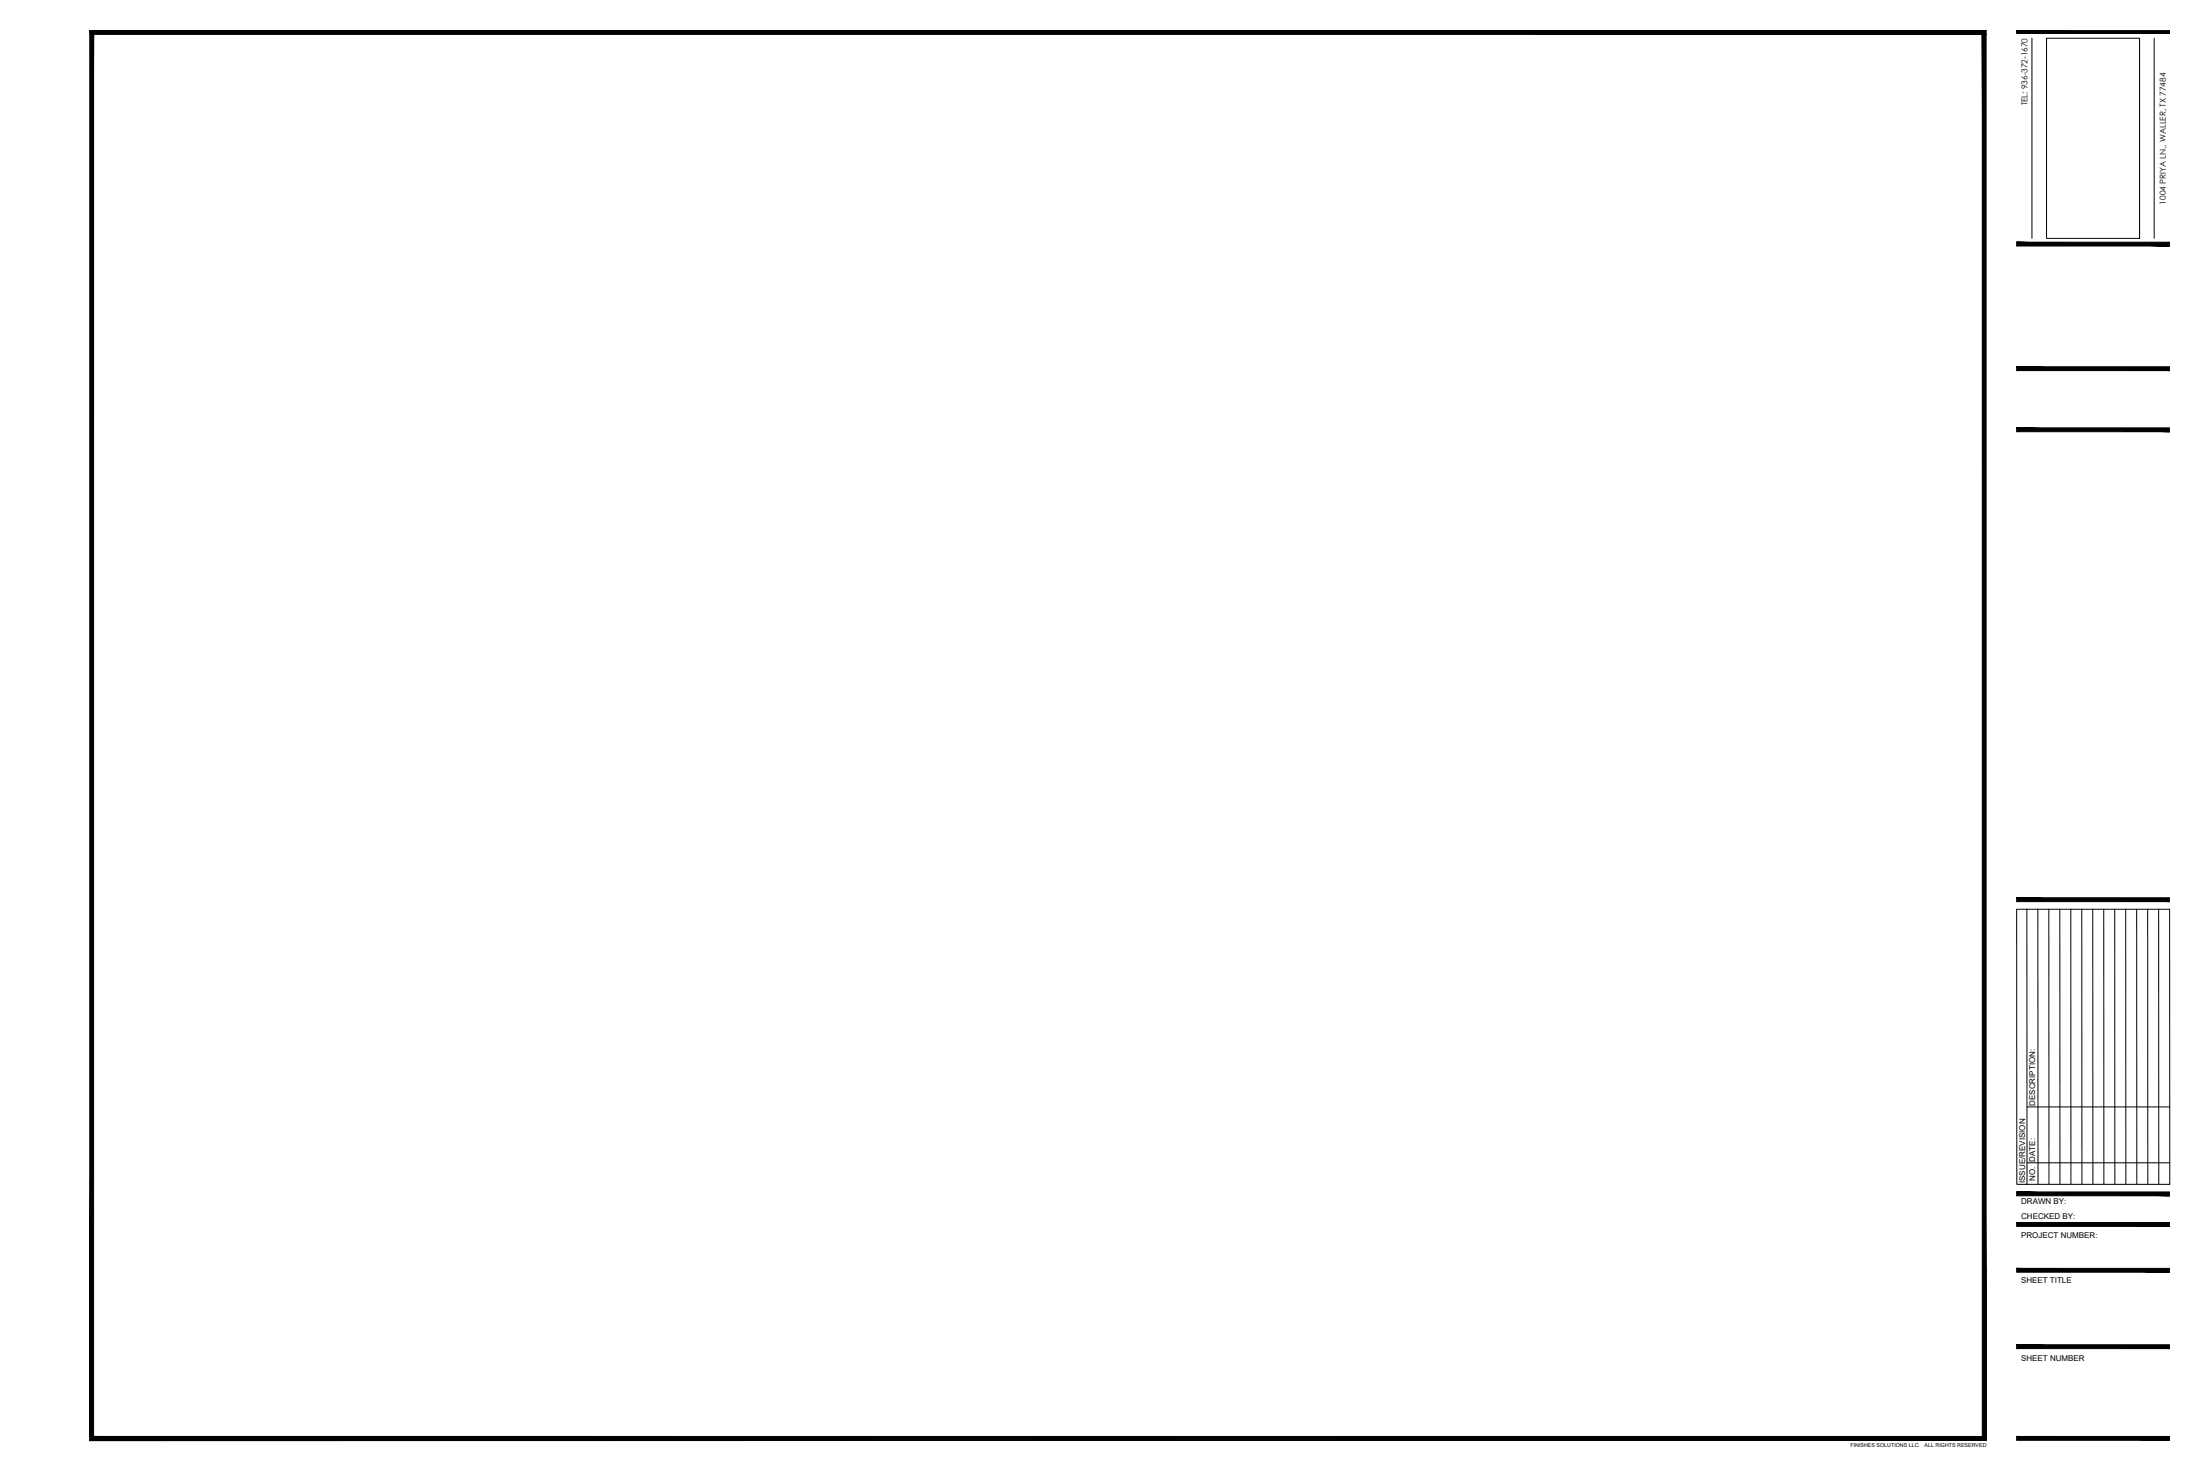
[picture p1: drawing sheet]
<svg xmlns="http://www.w3.org/2000/svg" width="914mm" height="610mm" viewBox="0 0 914 610" stroke-linecap="round" stroke-linejoin="round" font-family="sans-serif">
<!-- layer: G-ANNO-TTLB-BORDER -->
<g fill="#000" stroke="#000" stroke-width=".42">
<path d="M37.3 12.7h788.2zM37.3 596.9h788.2v1.6z"/>
<path d="M37.3 12.7h1.6l-1.6 584.2zM38.9 12.7l-1.6 584.2h1.6z"/>
<path d="M823.9 14.3l1.6 584.2v-584.2zM823.9 14.3l1.6 584.2h-1.6z"/>
<path d="M37.3 12.7l788.2 1.6v-1.6zM37.3 12.7l788.2 1.6h-788.1z"/>
<path d="M838.2 12.7l63.5 1.2v-1.2zM838.2 12.7l63.5 1.2h-63.5z"/>
<path d="M838.2 100.6l63.5 1.6v-1.6zM838.2 100.6l63.5 1.6h-63.5z"/>
<path d="M838.2 152.4l63.5 1.6v-1.6zM838.2 152.4l63.5 1.6h-63.5z"/>
<path d="M838.2 177.8l63.5 1.6v-1.6zM838.2 177.8l63.5 1.6h-63.5z"/>
<path d="M838.2 373.1l63.5 1.6v-1.6zM838.2 373.1l63.5 1.6h-63.5z"/>
<path d="M838.2 495.3l63.5 1.6v-1.6zM838.2 495.3l63.5 1.6h-63.5z"/>
<path d="M838.2 508l63.5 1.6v-1.6zM838.2 508l63.5 1.6h-63.5z"/>
<path d="M838.2 527.1l63.5 1.5v-1.5zM838.2 527.1l63.5 1.5h-63.5z"/>
<path d="M838.2 558.8l63.5 1.6v-1.6zM838.2 558.8l63.5 1.6h-63.5z"/>
<path d="M37.3 596.9v1.6h788.2zM37.3 598.5h788.2z"/>
<path d="M838.2 596.9l63.5 1.6v-1.6zM838.2 596.9l63.5 1.6h-63.5z"/>
</g>
<!-- layer: G-ANNO-TTLB -->
<g fill="none" stroke="#000" stroke-width=".42">
<path d="M842.4 377.8h59.4v114.3h-59.3zM842.4 377.8h-4.2l.1 114.3h4.2M847 377.8l.1 114.3M851.6 377.8v114.3M856.1 377.8l.1 114.3M860.7 377.8l.1 114.3M865.3 377.8v114.3M869.8 377.8l.1 114.3M874.4 377.8v114.3M879 377.8v114.3M883.5 377.8l.1 114.3M888.1 377.8v114.3"/>
<path d="M892.7 377.8v114.3M897.2 377.8l.1 114.3M842.5 460h59.3M842.5 483.2h59.3"/>
</g>
<!-- layer: G-ANNO-TTLB-PATH -->
<g fill="none" stroke="#f00" stroke-width=".42">
<path d="M25.6 269l2.5 .6-2.5 .6 2.5 .6-2.5 .6M25.7 278.6l.9-.3a1.1 1.1 0 0 1 1.5 1 1.38 1.38 0 0 1-1.4 .7 1.38 1.38 0 0 1-1.1-1zM25.7 276.2l.9-.3a1.09 1.09 0 0 1 1.5 .9 1.37 1.37 0 0 1-1.4 .8 1.37 1.37 0 0 1-1.1-1zM25.9 272.5l.6-.3 1.2 .3 .4 1.4h-2.5zM26.2 266.7a.93 .93 0 0 0-.6 1 .93 .93 0 0 0 .9 .8h.6a.91 .91 0 0 0 1-.9 .91 .91 0 0 0-1-.9v.6M28 274.9l-.1 .1M25.6 285.9v1.6h2.5M25.6 295.5v1.6M25.6 296.3h2.5M25.9 293.3a1.24 1.24 0 0 1 1.5-.2 1.24 1.24 0 0 1 .6 1.4 1.19 1.19 0 0 1-1.7 .5 1.19 1.19 0 0 1-.4-1.7zM25.9 290.6l-.3 .6 .3 1.1 .6-.2 .9-1.5h.3l.4 .6-.4 1.1M25.9 288.2l-.3 .6 .3 1.1 .6-.3 .9-1.4h.3l.4 .6-.4 1.1"/>
<path d="M26.8 286.5v1M27 298.1v2.2M27.3 280.6v1.8l-1.7-1.2h2.5M28.3 282.9v2.4M25.6 316.6v1.6h2.5v-1.6M25.6 314.3v1.6h2.5M25.7 306.6a1.2 1.2 0 0 1 1.6-.5 1.2 1.2 0 0 1 .4 1.7 1.24 1.24 0 0 1-1.5 .2 1.24 1.24 0 0 1-.5-1.4zM25.7 301.6a1.42 1.42 0 0 1 2.4 .4v.8h-2.5zM26.8 309.5l.5-.6 .6 .1 .2 .5v1.1h-2.5l.2-1.6 .8 .1 .2 1.5M26.8 305.4l-.2-1.5-.8-.1-.2 1.6h2.5M26.8 314.9v1M26.8 317.2v1"/>
<path d="M27 311.5v2.2M28.1 319l-1.3 .9M28.1 303.7l-1.3 .8M25.6 321.4l2.5 1.7M26.8 339.8l.5-.6 .6 .2 .2 .4v1.1h-2.5l.2-1.5 .8 .1 .2 1.4M26.8 320.7l-.2-1.4-.8-.1-.2 1.5h2.5M27 324.1v2.2M27.3 327.4v1.2M27.3 336.8v1.2M28.1 336.4l-2.5 1 2.5 1M28.1 334.3v1.4h-2.5M28.1 332.2v1.5h-2.5"/>
<path d="M28.1 327l-2.5 1 2.5 1M28.1 321.4l-2.5 1.7M28.9 329.4l-3.8 2.2M25.6 352.3h2.5l-2.5 1.7h2.5M25.6 347v1.7M25.6 358.1v1.7M25.6 358.9h2.5M25.6 357.6h2.5M25.6 347.8h2.5M25.7 355.2a1.2 1.2 0 0 1 1.6-.5 1.2 1.2 0 0 1 .4 1.7 1.25 1.25 0 0 1-1.5 .2 1.25 1.25 0 0 1-.5-1.4zM25.7 345a1.2 1.2 0 0 1 1.6-.4 1.2 1.2 0 0 1 .4 1.6 1.24 1.24 0 0 1-1.4 .2 1.24 1.24 0 0 1-.6-1.4zM28.1 341.9h-2.5l2.5 1-2.5 .9h2.5"/>
<path d="M28.9 349.1l-3.8 2.2M25.6 363.3h1.8l.7 .7-.4 .9-2.1 .1M25.7 368.7a1.2 1.2 0 0 1 1.6-.4 1.2 1.2 0 0 1 .4 1.6 1.24 1.24 0 0 1-1.5 .2 1.24 1.24 0 0 1-.5-1.4zM25.7 366.3a1.43 1.43 0 0 1 2.4 .4v.8h-2.5zM26.2 360.5a.93 .93 0 0 0-.6 1.1 .93 .93 0 0 0 .9 .7h.6a.93 .93 0 0 0 1-.7 .93 .93 0 0 0-.6-1.1M26.8 372.7l-.2-1.4-.6-.3-.4 .6v1.1h2.5M26.9 375.3l-.1-1.5-1-.1-.2 1.6h2.5M28.1 379.5h-2.5l.4 .6M28.1 371l-1.3 .9M28.3 375.8v2.4M25.6 390.7v1.6h2.5v-1.6M25.6 388.3h2.5l-2.5 1.7h2.5"/>
<path d="M25.6 385.7v1.7M25.6 386.5h2.5M25.7 399a1.2 1.2 0 0 1 1.6-.5 1.2 1.2 0 0 1 .4 1.7 1.25 1.25 0 0 1-1.5 .1 1.25 1.25 0 0 1-.5-1.3zM25.7 381.2l.9-.4a1.09 1.09 0 0 1 1.5 1 1.37 1.37 0 0 1-1.4 .7 1.37 1.37 0 0 1-1.1-.9zM26.8 391.4v.9M26.9 397.8l-.1-1.5-1-.1-.2 1.6h2.5M28.1 393.3h-2.5l2.5 1-2.5 .9h2.5M28.9 383l-3.8 2.2M25.6 417.5v1.5h2.5v-1.5M25.6 407.9v1.6h2.5v-1.6M25.6 405.3l2.5 .9-2.5 1M25.6 403.2v1.6h2.5v-1.6"/>
<path d="M25.7 410.8a1.42 1.42 0 0 1 2.4 .4v.8h-2.5zM25.9 415l-.3 .6 .3 1.1 .6-.2 .9-1.5h.3l.4 .6-.4 1.1M26.8 403.8v1M26.8 408.5v1M26.8 418.1v.9M28.1 401v1.5h-2.5M25.6 429.3v1.6h2.5M25.6 426.1h2.5l-2.5 1.6h2.5M25.6 428.7h2.5M25.6 425.1h2.5M25.6 421.7h2.5M25.6 420h2.5"/>
<path d="M25.9 439.4l-.3 .6 .3 1 .6-.2 .9-1.4h.3l.4 .6-.4 1M25.9 422.4l-.3 .6 .3 1.1 .6-.2 .9-1.5h.3l.4 .6-.4 1.1M26.8 420v1.7M26.8 429.9v1M27 434.1v2.2M25.6 450.5h1.8l.7 .7-.4 .8-2.1 .2M25.6 442h2.5l-2.5 1.7h2.5M25.6 447.8v1.7M25.6 448.7h2.5M25.6 447.3h2.5M25.7 455.4a1.2 1.2 0 0 1 1.6-.4 1.2 1.2 0 0 1 .4 1.6 1.25 1.25 0 0 1-1.5 .2 1.25 1.25 0 0 1-.5-1.4zM25.7 444.9a1.2 1.2 0 0 1 1.6-.5 1.2 1.2 0 0 1 .4 1.7 1.25 1.25 0 0 1-1.5 .2 1.25 1.25 0 0 1-.5-1.4z"/>
<path d="M25.9 457.6l-.3 .6 .3 1.1 .6-.2 .9-1.5h.3l.4 .6-.4 1.1M28.1 452.8v1.4h-2.5M25.6 476.6v1.6h2.5M25.6 473.3h2.5l-2.5 1.7h2.5M25.6 464.7v1.6h2.5v-1.6M25.6 476h2.5M25.6 472.4h2.5M25.6 469h2.5M25.6 467.3h2.5M25.9 469.7l-.3 .6 .3 1.1 .6-.2 .9-1.5h.3l.4 .6-.4 1.1M25.9 462.3l-.3 .6 .3 1.1 .6-.2 .9-1.5h.3l.4 .6-.4 1.1M26.8 465.3v1"/>
<path d="M26.8 467.3v1.7M26.8 477.2v1M28.9 478.7l-3.8 2.1M25.6 493.3v1.6h2.5v-1.6M25.6 486.3v1.5h2.5v-1.5M25.6 497.5h2.5M25.6 495.8h2.5M25.6 484.7h2.5M25.6 483.8v1.7M25.9 498.2l-.3 .6 .3 1.1 .6-.2 .9-1.5h.3l.4 .6-.4 1.1M25.9 490.9l-.3 .6 .3 1.1 .6-.3 .9-1.4h.3l.4 .6-.4 1.1M26.2 481.6a.94 .94 0 0 0-.6 1 .94 .94 0 0 0 .9 .8h.6a.94 .94 0 0 0 1-.8 .94 .94 0 0 0-.6-1"/>
<path d="M26.8 486.9v.9M26.8 493.9v1M26.8 495.8v1.7M25.6 517.2l2.5 1-2.5 1M25.6 515.2v1.5h2.5v-1.5M25.6 505.1v1.6h2.5M25.6 501.9h2.5l-2.5 1.7h2.5M25.6 504.5h2.5M25.6 500.9h2.5M26.8 505.7v1M26.8 515.8v.9M27 510v2.1"/>
<path d="M25.6 528.5h2.5l-2.5 1.7h2.5M25.6 525.9v1.6h2.5v-1.6M25.6 520.1h2.5M25.7 524a1.42 1.42 0 0 1 2.4 .4v.8h-2.5zM25.9 531.1a1.23 1.23 0 0 1 1.5-.1 1.23 1.23 0 0 1 .6 1.3 1.19 1.19 0 0 1-1.7 .5 1.19 1.19 0 0 1-.4-1.7zM26.8 522.7l-.2-1.5-.6-.2-.4 .6v1.1h2.5M26.8 526.5v1M27.3 536.6v1.2M28.1 538.8v1.4h-2.5M28.1 536.2l-2.5 1 2.5 1M28.1 521l-1.3 .8M28.9 533.3l-3.8 2.2"/>
<path d="M25.6 554.6h2.5l-2.5 1.7h2.5M25.6 543.3l2.5 .7-2.5 .6 2.5 .6-2.5 .6M25.6 551.1h2.5M25.6 549.4h2.5M25.9 559.7l-.3 .6 .3 1.1 .6-.3 .9-1.4h.3l.4 .6-.4 1.1M26.2 551.8a.93 .93 0 0 0-.6 1.1 .93 .93 0 0 0 .9 .7h.6a.93 .93 0 0 0 1-.7 .93 .93 0 0 0-.6-1.1M26.8 549.4v1.7M27.3 541.3v1.2M27.3 546.9v1.2M27.3 557.4v1.2M28.1 557l-2.5 1 2.5 .9M28.1 546.5l-2.5 1 2.5 .9"/>
<path d="M28.1 540.9l-2.5 1 2.5 1M32.4 556.7v1.2M33.3 556.3l-2.6 1 2.6 .9M33.3 553.6h-2.6l2.6 1-2.6 1h2.6M25.6 570.7h1.8l.7 .7-.4 .9-2.1 .1M25.6 565.7v1.6h2.5v-1.6M25.6 562.3h2.5l-2.5 1.7h2.5M25.6 575h2.5M25.6 573.3h2.5M25.6 565h2.5M25.9 578.4l-.3 .6 .3 1.1 .6-.2 .9-1.5h.3l.4 .6-.4 1.1M25.9 568l-.3 .6 .3 1.1 .6-.2 .9-1.5h.3l.4 .6-.4 1.1"/>
<path d="M26.8 566.3v1M26.8 573.3v1.7M28.9 575.5l-3.8 2.2M30.7 563.9v1.2l1.1 .1a.9 .9 0 0 1 0-1.3 .9 .9 0 0 1 1.4 .2 .9 .9 0 0 1-.4 1.3M30.7 561.5v1.2l1.1 .1a.89 .89 0 0 1 0-1.3 .89 .89 0 0 1 1.3 .1 .89 .89 0 0 1-.3 1.3M30.9 579.3l.9-.4a1.09 1.09 0 0 1 1.5 1 1.37 1.37 0 0 1-1.4 .7 1.37 1.37 0 0 1-1.2-1zM31.1 574.3l-.2 .1a1.25 1.25 0 0 0 .9 1.5 1.25 1.25 0 0 0 1.5-.9 .79 .79 0 0 0-.7-.8 .79 .79 0 0 0-.9 .7 .79 .79 0 0 0 .7 .9M31.7 566.9v.3zM33.2 566.9v.3zM33.3 576.5v1.7l-1.2-1.2-.9-.4-.3 .2-.2 .8 .6 .5M33.3 570.4h-2.6l.5 .6M33.3 568.5h-2.6l.5 .6"/>
<path d="M25.6 588.3h1.8l.7 .8-.4 .8-2.1 .1M25.6 583.4v1.5h2.5v-1.5M25.9 585.7l-.3 .6 .3 1.1 .6-.3 .9-1.4h.3l.4 .6-.4 1.1M26.2 595.2a.93 .93 0 0 0-.6 1.1 .93 .93 0 0 0 .9 .7h.6a.93 .93 0 0 0 1-.7 .93 .93 0 0 0-.6-1.1M26.5 594.3v.2zM26.8 582.6l-.2-1.4-.6-.2-.4 .6v1h2.5M26.8 584v.9M28 594.3v.2zM28.1 581l-1.3 .8M28.9 590.5l-3.8 2.2M30.3 590.5l3.8 2.2M30.3 583.5l3.8 2.2"/>
<path d="M30.9 593.8l.9-.4a1.09 1.09 0 0 1 1.5 1 1.37 1.37 0 0 1-1.4 .7 1.37 1.37 0 0 1-1.2-1zM31.6 586.5a.79 .79 0 0 1 .6 1.1 .79 .79 0 0 1-1.2 .3 .79 .79 0 0 1 .1-1.3l.5-.1a1.2 1.2 0 0 1 1.7 1l-.4 .5M33.3 596.4h-2.6l.5 .6M33.3 589.4h-2.6l.5 .6M33.3 581.3v1.7l-1.2-1.2-.9-.4-.3 .3-.2 .7 .6 .5"/>
</g>
<!-- layer: A-Walls -->
<path d="M844.6 15.9v83.1M895.4 15.9v83.1" fill="none" stroke="#000" stroke-width=".42"/>
<!-- layer: G_ANNO-LOGO -->
<path d="M850.6 15.9h38.7v83.1h-38.7z" fill="none" stroke="#000" stroke-width=".42"/>
<g fill="#fff">
<path d="M20.5 0h15.5v609.6h-15.5z"/>
<path d="M838.9 61.7h5.3v38.5h-5.3z"/>
</g>
<g font-size="3.4">
<text x="842.7" y="43.8" transform="rotate(-90 842.7 43.8)">TEL: 936-372-1670</text>
<text x="900.2" y="85" transform="rotate(-90 900.2 85)">1004 PRIYA LN., WALLER, TX 77484</text>
</g>
<g font-size="3.3">
<text x="845.9" y="459.5" transform="rotate(-90 845.9 459.5)">DESCRIPTION:</text>
<text x="845.9" y="482.7" transform="rotate(-90 845.9 482.7)">DATE:</text>
<text x="841.7" y="491.6" transform="rotate(-90 841.7 491.6)">ISSUE/REVISION</text>
<text x="845.9" y="490.6" transform="rotate(-90 845.9 490.6)">NO.</text>
<text x="840.1" y="500.2">DRAWN BY:</text>
<text x="840.1" y="506.6">CHECKED BY:</text>
<text x="840" y="514.5">PROJECT NUMBER:</text>
<text x="840" y="533.3">SHEET TITLE</text>
<text x="840.1" y="565.6">SHEET NUMBER</text>
</g>
<g font-size="2.2">
<text x="769.1" y="601.2">FINISHES SOLUTIONS LLC.</text>
<text x="799.9" y="601.2">ALL RIGHTS RESERVED</text>
</g>
</svg>
